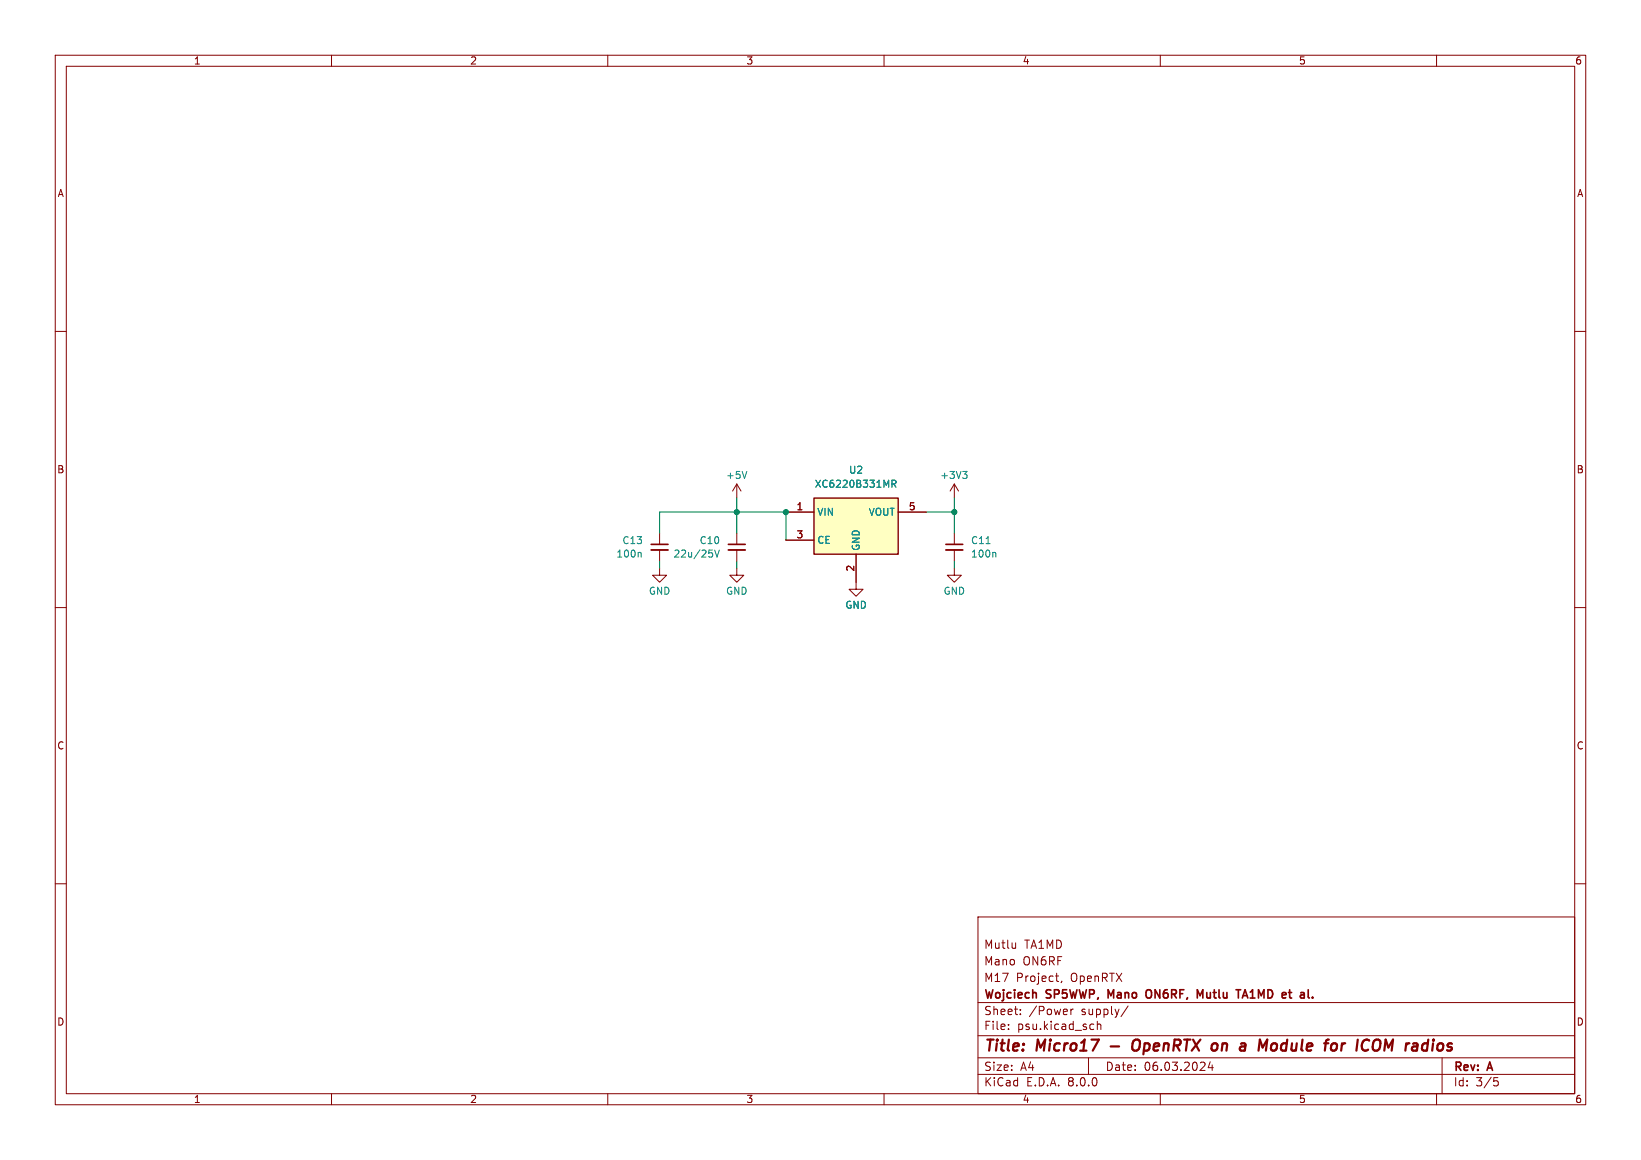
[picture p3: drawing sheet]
<svg xmlns="http://www.w3.org/2000/svg" width="297mm" height="210mm" viewBox="0 0 297 210" stroke-linecap="round" stroke-linejoin="round" font-family="sans-serif">
<g fill="none" stroke="#840000" stroke-width=".18">
<path d="M10 10h277v190h-277zM12 12h273v186h-273zM60 10v2M110 10v2M160 10v2M210 10v2M260 10v2M10 60h2M285 60h2M119.4 96.5v2.1M119.4 99.6v2M133.3 87.6l-.7 1.3"/>
<path d="M133.3 87.6v2.6M133.3 96.5v2.1M133.3 99.6v2M133.3 87.6l.8 1.3M172.7 87.6l-.7 1.3M172.7 87.6v2.6M172.7 96.5v2.1M172.7 99.6v2M172.7 87.6l.8 1.3M10 110h2M119.4 102.9v1.2h1.2l-1.2 1.3-1.3-1.3h1.3M133.3 102.9v1.2h1.3l-1.3 1.3-1.2-1.3h1.2"/>
<path d="M154.9 105.4v1.3h1.3l-1.3 1.3-1.2-1.3h1.2M172.7 102.9v1.2h1.3l-1.3 1.3-1.3-1.3h1.3M285 110h2M10 160h2M285 160h2M177 166h108v32h-108zM183.8 170.7v1M183.8 171.6l-.2 .1M191 176.7h.6M191.5 177.7h.1M192.2 177.6l-.2 .3M60 198v2"/>
<path d="M110 198v2M160 198v2M177 194.5h108M177 191.5h108M177 187.5h108M177 181.5h108M182.5 186.3v.1M182.5 185.5v.1M184.7 183.6v.1M184.7 182.8v.1M193.8 182.7v1M194.2 182.7l-.2 .1-.2 .2"/>
<path d="M197 191.5v3M197.8 185.4l.2 .1M198 186.3l-.2 .1M198.6 184.9v1.5M198.6 185.5l.2-.1 .4 .1v.9M204.2 182.1l-1.3 2M210 198v2M219 192.2l-.3 1.1h.9M219.4 192.8v1M260 198v2M261 191.5v6.5M270.4 195.1h.7"/>
<path d="M270.5 195.7h.4l.3 .3-.2 .5-.5 .1"/>
</g>
<path d="M201 189.4h1.5M205.9 188.2a.77 .77 0 0 0-.9 .7l-.1 .6 .2 .6a.71 .71 0 0 0 1-.2M227.8 190.2l.2-2 .5 1.4 .9-1.4-.3 2M230.3 189a.5 .5 0 0 1 .8 .3v.5a.6 .6 0 0 1-.9 .3M242.9 188.9l-.2 1.3M243.5 188.9l-.4 .1-.3 .3M249.5 188.2l.1 .1a1.41 1.41 0 0 1-.2 1.8" fill="none" stroke="#840000" stroke-width=".4"/>
<path d="M117.9 98.6h3M131.8 98.6h3.1M171.2 98.6h3M208.2 179.3a.5 .5 0 0 0-.5-.1 .5 .5 0 0 0-.3 .5v.5a.5 .5 0 0 0 .3 .4 .5 .5 0 0 0 .5 0M216.7 179.2l.5 1.1 .5-1.1v1.5M201.1 180.3l-.5-1.1v1.5M224.8 180.7l.5-1.5 .5 1.5M225 180.3h.7" fill="none" stroke="#840000" stroke-width=".3"/>
<path d="M129.4 99.6l.4 1.3 .4-1.3M135.2 85.3l-.5 1.3M174.2 85.3h.8l-.4 .5M174.8 85.8l.2 .3v.3l-.2 .2M178.5 98.4h.7M115.9 100l.1 .2v.7M128.9 100.2v.5M180 100l.2 .2v.7" fill="none" stroke="#008484" stroke-width=".18"/>
<path d="M117.9 99.6h3M131.8 99.6h3.1M171.2 99.6h3" fill="none" stroke="#840000" stroke-width=".33"/>
<path d="M147.3 90.2h15.3v10.1h-15.3z" fill="#ffffc2"/>
<path d="M147.3 90.2h15.3v10.1h-15.3z" fill="none" stroke="#840000" stroke-width=".25"/>
<path d="M142.2 92.7h5.1M142.2 97.8h5.1M162.6 92.7h5M154.9 100.3v5.1" fill="none" stroke="#840000" stroke-width=".18"/>
<path d="M161.4 87.6l.6-.1 .2-.1-.1-.3-.7-.2v1.3M161.7 87.6l.5 .6" fill="none" stroke="#008484" stroke-width=".18"/>
<path d="M119.4 96.5v-3.8h22.8v5.1M133.3 90.2v6.3M167.6 92.7h5.1M172.7 90.2v6.3M119.4 101.6v1.3M133.3 101.6v1.3M172.7 101.6v1.3" fill="none" stroke="#008400" stroke-width=".18"/>
<g fill="#008400" stroke="#008400" stroke-width=".18">
<circle cx="172.7" cy="92.7" r=".46"/>
<circle cx="133.3" cy="92.7" r=".46"/>
<circle cx="142.2" cy="92.7" r=".46"/>
</g>
<g font-size="2.8" fill="#840000">
<text x="178" y="190.9">Title:</text>
<text x="187.7" y="190.9">Micro17</text>
<text x="206.6" y="190.9">OpenRTX</text>
<text x="221.8" y="190.9">on</text>
<text x="227.7" y="190.9">a</text>
<text x="231.8" y="190.9">Module</text>
<text x="244.6" y="190.9">for</text>
<text x="251.2" y="190.9">ICOM</text>
<text x="260.8" y="190.9">radios</text>
</g>
<g font-size="2.1" fill="#840000">
<text x="178" y="172">Mutlu</text>
<text x="185.4" y="172">TA1MD</text>
<text x="178" y="178">M17</text>
<text x="178" y="175">Mano</text>
<text x="183.9" y="178">Project,</text>
<text x="185.1" y="175">ON6RF</text>
<text x="193.8" y="178">OpenRTX</text>
<text x="178" y="184">Sheet:</text>
<text x="178" y="181.2">Wojciech</text>
<text x="186.2" y="184">/Power</text>
<text x="189.5" y="181.2">SP5WWP,</text>
<text x="195.7" y="184">supply/</text>
<text x="201.2" y="181.2">Mano</text>
<text x="208.7" y="181.2">ON6RF,</text>
<text x="218.5" y="181.2">Mutlu</text>
<text x="226.4" y="181.2">TA1MD</text>
<text x="235.2" y="181.2">et</text>
<text x="178" y="186.7">File:</text>
<text x="184.1" y="186.7">psu.kicad_sch</text>
<text x="178" y="196.9">KiCad</text>
<text x="178" y="194.1">Size:</text>
<text x="184.7" y="194.1">A4</text>
<text x="185.7" y="196.9">E.D.A.</text>
<text x="193.3" y="196.9">8.0.0</text>
<text x="200" y="194.1">Date:</text>
<text x="207" y="194.1">06.03.2024</text>
<text x="263" y="194.3">Rev:</text>
<text x="263" y="196.9">Id:</text>
<text x="267.1" y="196.9">3/5</text>
<text x="269.4" y="194.3">A</text>
</g>
<g font-size="1.8" fill="#840000">
<text x="35" y="11.9">1</text>
<text x="85" y="11.9">2</text>
<text x="135" y="11.9">3</text>
<text x="185" y="11.9">4</text>
<text x="235" y="11.9">5</text>
<text x="285" y="11.9">6</text>
<text x="10.3" y="35.9">A</text>
<text x="285.3" y="35.9">A</text>
<text x="10.3" y="85.9">B</text>
<text x="285.3" y="85.9">B</text>
<text x="144.1" y="92.5">1</text>
<text x="164.4" y="92.5">5</text>
<text x="144.1" y="97.5">3</text>
<text x="154.7" y="103.6" transform="rotate(-90 154.7 103.6)">2</text>
<text x="10.3" y="135.9">C</text>
<text x="285.3" y="135.9">C</text>
<text x="10.3" y="185.9">D</text>
<text x="285.3" y="185.9">D</text>
<text x="35" y="199.9">1</text>
<text x="85" y="199.9">2</text>
<text x="135" y="199.9">3</text>
<text x="185" y="199.9">4</text>
<text x="235" y="199.9">5</text>
<text x="285" y="199.9">6</text>
</g>
<g font-size="1.8" fill="#008484">
<text x="131.3" y="86.9">+5V</text>
<text x="147.4" y="88.5">XC6220B331MR</text>
<text x="153.6" y="86">U2</text>
<text x="170.1" y="86.9">+3V3</text>
<text x="147.8" y="93.6">VIN</text>
<text x="157.1" y="93.6">VOUT</text>
<text x="111.5" y="101.1">100n</text>
<text x="112.6" y="98.7">C13</text>
<text x="121.8" y="101.1">22u/25V</text>
<text x="126.5" y="98.7">C10</text>
<text x="147.8" y="98.7">CE</text>
<text x="155.8" y="99.8" transform="rotate(-90 155.8 99.8)">GND</text>
<text x="175.7" y="101.1">100n</text>
<text x="175.7" y="98.7">C11</text>
<text x="117.3" y="107.9">GND</text>
<text x="131.3" y="107.9">GND</text>
<text x="170.7" y="107.9">GND</text>
<text x="152.9" y="110.4">GND</text>
</g>
</svg>
